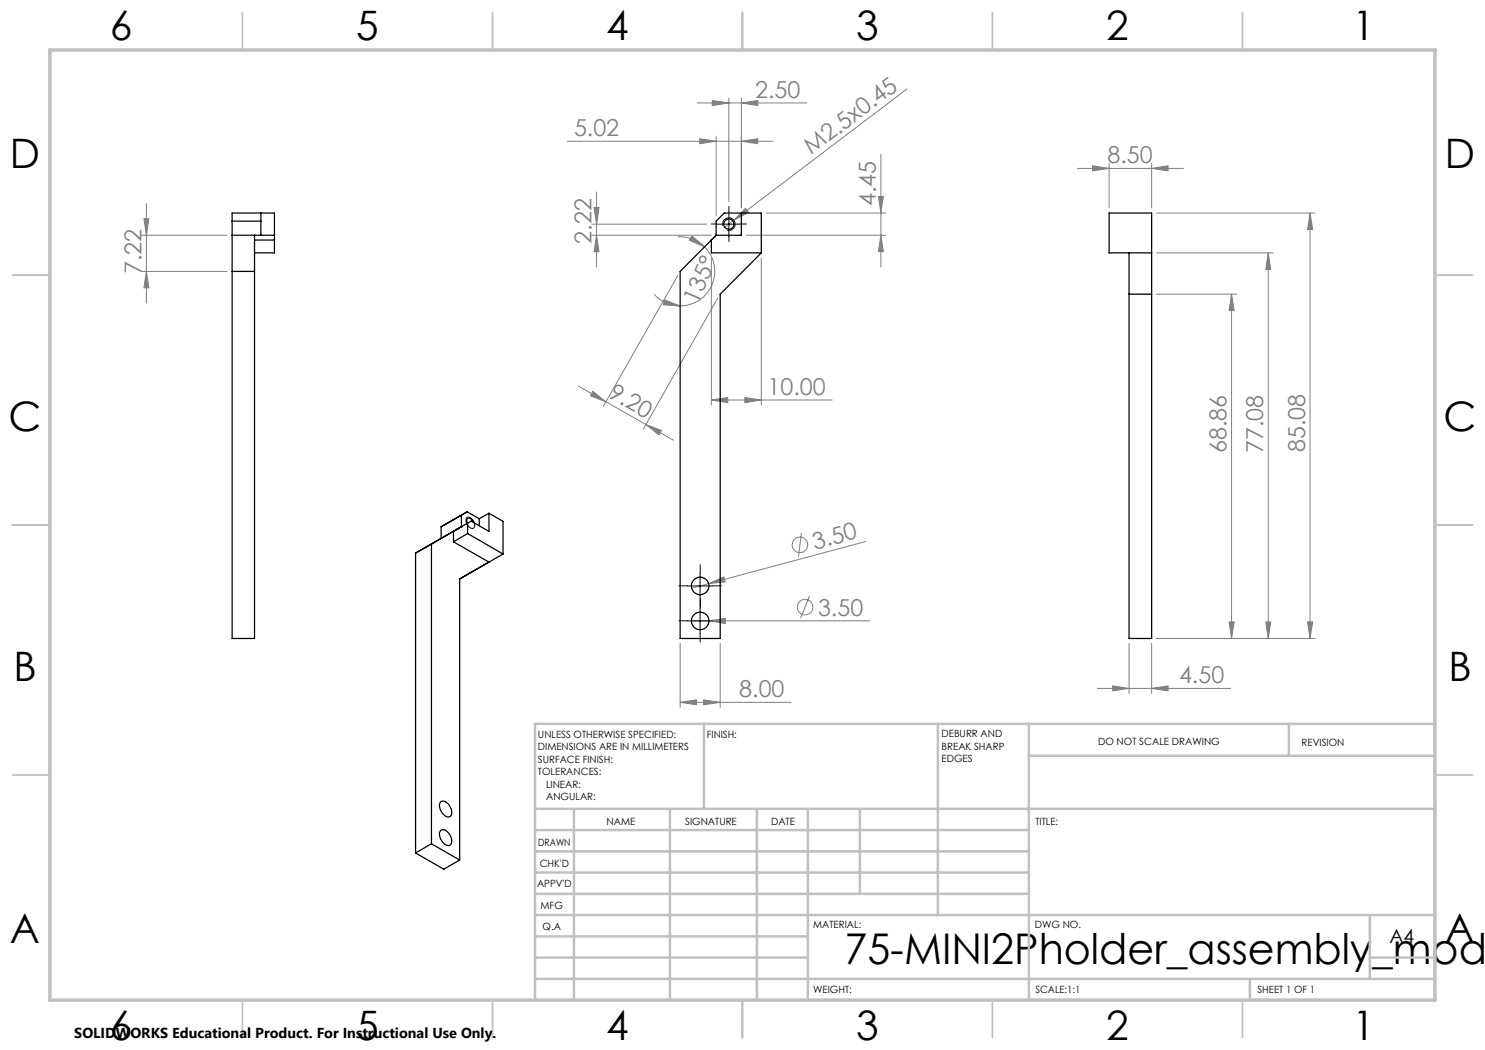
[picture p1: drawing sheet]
<svg xmlns="http://www.w3.org/2000/svg" width="297mm" height="210mm" viewBox="0 0 297 210" stroke-linecap="round" stroke-linejoin="round" font-family="sans-serif">
<g fill="none" stroke="#808080" stroke-width=".2">
<path d="M145.8 19.6v20.7M148.3 19.6v22M181.4 17.8l-34.6 26.3M113.5 28.2h41.1M119.3 38.4v15M139.4 20.6h22M139.9 27.8l3.3 .4-3.3 .5zM142.5 20.1l3.3 .5-3.3 .5zM143.2 27.3v15.9M148.3 28.2l3.3-.4v.9zM148.3 20.6l3.3-.5v1zM175.7 39.3h1l-.5 3.3z"/>
<path d="M176.2 30.9v22.5M215.5 33.7h21.2M218.5 33.2l3.3 .5-3.3 .5zM221.8 32.7v8.9M230.3 33.7l3.3-.5v1zM230.3 32.7v8.9M28.3 54.3h17.1M28.3 47.1h17.1M28.8 43.7h1l-.5 3.4zM29.3 40.7v19.9M29.3 54.3l.5 3.3h-1zM118.3 47.1h23.9"/>
<path d="M118.3 44.8h23M118.8 41.5h1l-.5 3.3zM119.3 47.1l.5 3.2h-1zM130.8 58.9a7 7 0 0 0 5.2 2.3M132.9 60l3.1 1.2-3.3-.2zM135.5 55.1l-14.8 26.1M135.6 47.4a6.7 6.7 0 0 1 5.3 2M138.4 47.2l2.5 2.2-3-1.4zM140.9 49.4a6.9 6.9 0 0 1 1.5 7.5 6.9 6.9 0 0 1-6.4 4.3M142.3 51.6v29.4M143.5 59.7l-14.8 26.1M146.8 44.1l-2 1.5"/>
<path d="M149.1 41.7l.6 .8-2.9 1.6zM149.3 47.1h27.9M152.3 51.6v29.4M153.3 42.6h23.9M176.2 47.1l.5 3.2h-1zM231.3 50.6h23.3M231.3 58.8h16M231.3 42.6h31.7M246.3 58.8l.5 3.3h-1zM246.3 58.8v68.9M253.6 50.6l.5 3.3h-.9zM253.6 50.6v77.1"/>
<path d="M262 42.6l.5 3.3h-1zM262 42.6v85.1M115.7 77.2l5.5 3.2M118.6 78.3l2.6 2.1-3.1-1.2zM149 79.5l3.3 .5-3.3 .5zM121.2 80.4l8 4.5M129.2 84.9l5.5 3.1M129.2 84.9l3.1 1.2-.5 .9zM142.3 80l3.3-.5v1zM142.3 80h24.1M141.7 116.7l3.1-1.3 .2 1zM141.7 116.7l-3.4 .9"/>
<path d="M160.3 106.6l-.6 4.8M161.9 119.2l-1.8 4.4M173.2 108.3l-31.5 8.4M136 128.7v12.8M138.3 124.2h35.6M140.7 140l3.3 .5-3.3 .5zM141.8 124.2l3.3-.5v1zM144 128.7v12.8M219.5 137.7h26.6M222.5 137.2l3.3 .5-3.3 .5zM225.8 128.7v10M230.3 137.7l3.3-.5v1z"/>
<path d="M230.3 128.7v10M231.3 127.7h31.7M245.8 124.4h1l-.5 3.3zM253.2 124.4h.9l-.5 3.3zM261.5 124.4h1l-.5 3.3zM136 140.5l3.3-.5v1zM136 140.5h22.2"/>
<circle cx="160" cy="109" r="1.56"/>
<circle cx="161" cy="121.4" r="1.55"/>
</g>
<path d="M143.3 44.8h5M144.6 45.1a1.25 1.25 0 0 1 1.1-1.5 1.25 1.25 0 0 1 1.3 1.3 1.25 1.25 0 0 1-1.5 1.1M145.8 42.3v5M93.4 103.5a1.46 1.46 0 0 1 1.6 1.6l-.1 .1a.63 .63 0 0 1-.5 .5 .63 .63 0 0 1-.7-.4l-.5-1v-.5zM137.5 117.2h5M140 114.7v5M137.5 124.2h5M140 121.7v5" fill="none" stroke="#000" stroke-width=".2"/>
<g fill="none" stroke="#c0c0c0" stroke-width=".35">
<path d="M48.5 2.5v7.5M98.5 2.5v7.5M148.5 2.5v7.5M198.5 2.5v7.5M248.5 2.5v7.5M2.5 55h7.5M287 55h7.5M2.5 105h7.5M287 105h7.5M2.5 155h7.5M287 155h7.5M48.5 200v7.5"/>
<path d="M98.5 200v7.5M148.5 200v7.5M198.5 200v7.5M248.5 200v7.5"/>
</g>
<g fill="none" stroke="#c0c0c0" stroke-width=".5">
<path d="M140.8 144.8v17M187.6 144.8v38.2M205.8 144.8v55.2M205.8 151.2h81.2M257.8 144.8v6.4M287 144.8h-180v55.2M107 161.8h180M107 178.8h98.8M107 174.5h98.8M107 170.3h98.8M107 166h98.8M114.8 161.8v38.2"/>
<path d="M134 161.8v38.2M151.4 161.8v38.2M161.6 161.8v38.2M172 161.8v17M107 195.8h180M107 191.5h54.6M107 187.3h54.6M107 183h180M250 195.8v4.2M274 191.5h13M274 183v12.8"/>
</g>
<path d="M10 10h277v190h-277z" fill="none" stroke="#c0c0c0" stroke-width=".7"/>
<path d="M143.3 44.8h-1M145.8 42.3v-1M145.8 47.3v1M148.3 44.8h1M137.5 117.2h-1.7M140 114.7v-1.8M140 119.7v1.7M142.5 117.2h1.8M137.5 124.2h-1.7M140 121.7v-1.8M140 126.7v1.7M142.5 124.2h1.8" fill="none" stroke="#000" stroke-width=".2" stroke-dasharray="15.2 1.3 1.3 1.3"/>
<g fill="#808080">
<path d="M141.7 116.7l3.1-1.3 .2 1z"/>
<path d="M149.1 41.7l.6 .8-2.9 1.6z"/>
<path d="M129.2 84.9l3.1 1.2-.5 .9zM118.6 78.3l2.6 2.1-3.1-1.2z"/>
<path d="M148.3 28.2l3.3-.4v.9zM139.9 27.8l3.3 .4-3.3 .5z"/>
<path d="M148.3 20.6l3.3-.5v1zM142.5 20.1l3.3 .5-3.3 .5zM230.3 33.7l3.3-.5v1zM218.5 33.2l3.3 .5-3.3 .5z"/>
<path d="M141.8 124.2l3.3 .5v-1zM136 140.5l3.3-.5v1zM140.7 140l3.3 .5-3.3 .5zM142.3 80l3.3-.5v1zM149 79.5l3.3 .5-3.3 .5zM222.5 137.2l3.3 .5-3.3 .5zM230.3 137.7l3.3-.5v1z"/>
<path d="M132.9 60l3.1 1.2-3.3-.2zM138.4 47.2l2.5 2.2-3-1.4z"/>
<path d="M261.5 124.4h1l-.5 3.3zM262 42.6l.5 3.3h-1z"/>
<path d="M29.3 54.3l.5 3.3h-1zM28.8 43.7h1l-.5 3.4z"/>
<path d="M175.7 39.3h1l-.5 3.3zM176.2 47.1l.5 3.2h-1zM118.8 41.5h1l-.5 3.3zM119.3 47.1l.5 3.2h-1zM253.6 50.6l.5 3.3h-.9zM253.2 124.4h.9l-.5 3.3zM246.3 58.8l.5 3.3h-1zM245.8 124.4h1l-.5 3.3z"/>
</g>
<g fill="none" stroke="#000" stroke-width=".25">
<path d="M46.4 47.1h8.5M46.4 54.3h4.5M46.4 44.2h5.8M50.9 47.1v80.6h-4.5v-85.1h8.5v8h-4M50.9 48h4M52.2 42.6v4.5M142.3 48v2.6h10M142.3 48l-6.3 6.3v73.4h8v-68.9l8.3-8.2M143.2 47.1v-2.9l1.7-1.6h7.4v8M143.3 47.1l-1 .9M148.3 42.6v4.5h-5.1M225.8 50.6v77.1h4.5v-85.1h-8.5v8h8.5"/>
<path d="M225.8 58.8h4.5M83.1 110.6v60M86.3 108.8v60M86.3 108.8l-3.2 1.8M88.2 107.7l-5.1 2.9M88.2 105.4v2.3M89.4 104.7l-1.2 .7M90.7 108.4l7.1 4-5.9 3.4M91.4 105.9h.1M91.4 105.9l-.7 .3v2.2M91.4 105.9l-3.2 1.8M92.3 105.3h.1"/>
<path d="M92.3 105.3l-.9 .6M93.4 102.4l2.4 1.3M93.4 102.4l-1.1 .6v2.3M93.4 102.4l-5.2 3M93.5 104.6l-7.2 4.2M93.5 106.7l7.1 4.1M93.5 104.6v2.1M93.5 106.7l-2.8 1.7M94.7 104.5a.91 .91 0 0 0-1.3-.7l.1 .9M95.8 103.7v1.5M97.8 102.6v3.7l-3.5-2.1-.8 .4M97.8 102.6l2.8 1.7v6.5"/>
<path d="M97.8 102.6l-2 1.1M100.6 110.8l-8.7 5v56.2M83.1 170.6l5.7 3.2 3.1-1.8M86.3 168.8l-3.2 1.8M86.3 168.8l5.6 3.2M88.1 160.4a1.5 1.5 0 0 1 2 1.1 1.24 1.24 0 0 1-.3 1.9 2.24 2.24 0 0 1-1.7-3zM88.1 166.1a1.5 1.5 0 0 1 2 1.1 1.24 1.24 0 0 1-.3 1.9 2.24 2.24 0 0 1-1.7-3z"/>
<circle cx="145.8" cy="44.8" r="1.02"/>
<circle cx="140" cy="117.2" r="1.76"/>
<circle cx="140" cy="124.2" r="1.74"/>
</g>
<text font-size="8.5" x="168.9" y="192.7">75-MINI2Pholder_assembly_modi</text>
<g font-size="8.1">
<text x="22" y="8">6</text>
<text x="71.2" y="8">5</text>
<text x="121.2" y="8">4</text>
<text x="171.3" y="8">3</text>
<text x="221.3" y="8">2</text>
<text x="270.5" y="8">1</text>
<text x="2" y="33.6">D</text>
<text x="289" y="33.6">D</text>
<text x="1.7" y="86.1">C</text>
<text x="288.7" y="86.1">C</text>
<text x="2.7" y="136.1">B</text>
<text x="289.7" y="136.1">B</text>
<text x="2" y="188.6">A</text>
<text x="289" y="188.6">A</text>
<text x="22" y="208">6</text>
<text x="71.2" y="208">5</text>
<text x="121.2" y="208">4</text>
<text x="171.3" y="208">3</text>
<text x="221.3" y="208">2</text>
<text x="270.5" y="208">1</text>
</g>
<g font-size="4.7" fill="#808080">
<text x="151" y="19.6">2.50</text>
<text x="114.8" y="27.2">5.02</text>
<text x="162.3" y="31.1" transform="rotate(-37 162.3 31.1)">M2.5x0.45</text>
<text x="221.5" y="32.6">8.50</text>
<text x="175.2" y="41.2" transform="rotate(-90 175.2 41.2)">4.45</text>
<text x="118.3" y="48.7" transform="rotate(-90 118.3 48.7)">2.22</text>
<text x="28.3" y="54.8" transform="rotate(-90 28.3 54.8)">7.22</text>
<text x="139.5" y="61" transform="rotate(-67 139.5 61)">135°</text>
<text x="121.4" y="79.3" transform="rotate(30 121.4 79.3)">9.20</text>
<text x="153.5" y="79">10.00</text>
<text x="245.3" y="90.6" transform="rotate(-90 245.3 90.6)">68.86</text>
<text x="252.7" y="90.6" transform="rotate(-90 252.7 90.6)">77.08</text>
<text x="261" y="90.4" transform="rotate(-90 261 90.4)">85.08</text>
<text x="162.9" y="109.9" transform="rotate(-15 162.9 109.9)">3.50</text>
<text x="163.6" y="123.1">3.50</text>
<text x="235.8" y="136.6">4.50</text>
<text x="147.9" y="139.4">8.00</text>
</g>
<text font-size="3.9" x="277.9" y="188.5">A4</text>
<text font-size="2.9" x="14.9" y="207.6">SOLIDWORKS Educational Product. For Instructional Use Only.</text>
<g font-size="2">
<text x="107.6" y="147.6">UNLESS OTHERWISE SPECIFIED:</text>
<text x="141.4" y="147.6">FINISH:</text>
<text x="188.3" y="147.5">DEBURR AND</text>
<text x="188.3" y="150">BREAK SHARP</text>
<text x="219.6" y="149">DO NOT SCALE DRAWING</text>
<text x="260.3" y="149.2">REVISION</text>
<text x="107.6" y="150.1">DIMENSIONS ARE IN MILLIMETERS</text>
<text x="107.6" y="152.6">SURFACE FINISH:</text>
<text x="107.6" y="155.1">TOLERANCES:</text>
<text x="188.3" y="152.5">EDGES</text>
<text x="109.2" y="157.6">LINEAR:</text>
<text x="109.2" y="160.1">ANGULAR:</text>
<text x="121.3" y="165">NAME</text>
<text x="137" y="164.9">SIGNATURE</text>
<text x="154.2" y="164.9">DATE</text>
<text x="207.1" y="164.9">TITLE:</text>
<text x="107.6" y="169.1">DRAWN</text>
<text x="107.9" y="173.3">CHK'D</text>
<text x="107.4" y="177.4">APPV'D</text>
<text x="108.1" y="181.8">MFG</text>
<text x="108.5" y="186">Q.A</text>
<text x="162.6" y="185.5">MATERIAL:</text>
<text x="207" y="185.5">DWG NO.</text>
<text x="162.6" y="198.5">WEIGHT:</text>
<text x="207.1" y="198.6">SCALE:1:1</text>
<text x="251.5" y="198.6">SHEET 1 OF 1</text>
</g>
</svg>
